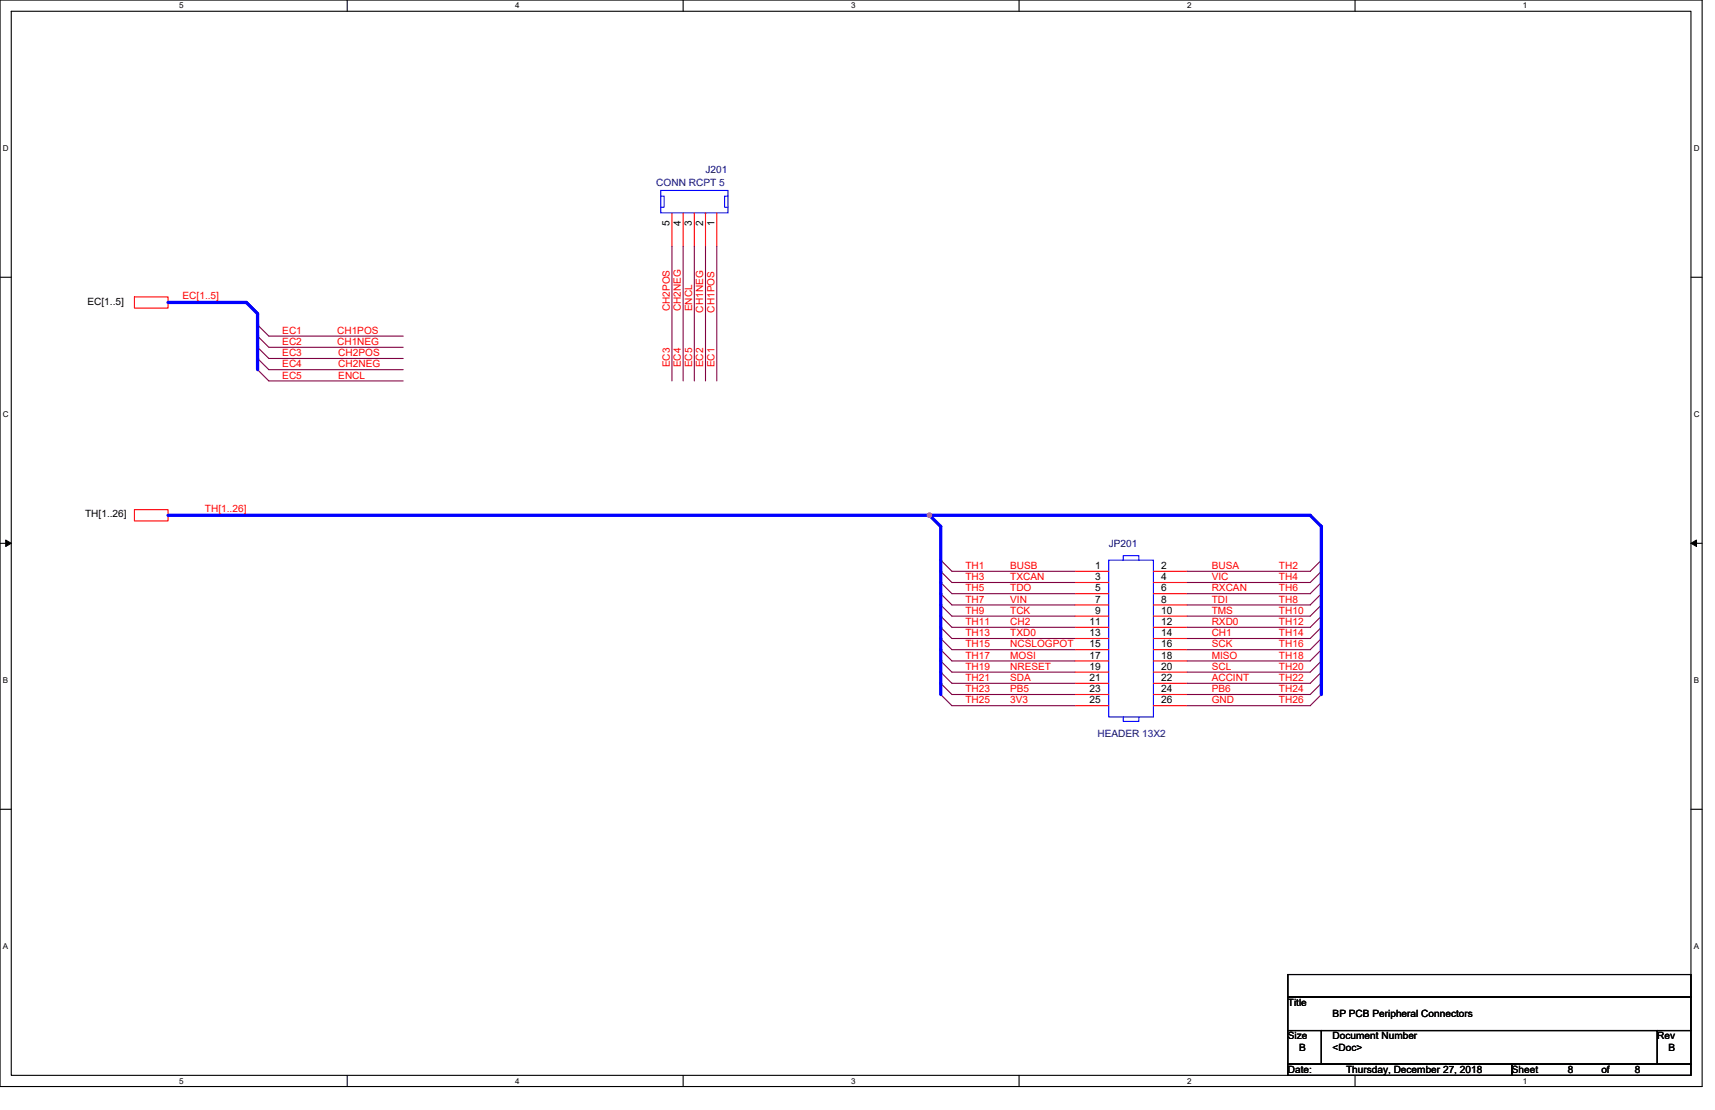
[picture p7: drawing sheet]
<svg xmlns="http://www.w3.org/2000/svg" width="432mm" height="279mm" viewBox="0 0 432 279" stroke-linecap="round" stroke-linejoin="round" font-family="sans-serif">
<path d="M0 0h428.6v273.5h-428.6zM2.8 2.8h422.9v267.9h-422.9z" fill="none" stroke="#000" stroke-width=".28"/>
<g fill="#fff">
<path d="M45.1 .3h1.1v2.3h-1.1z"/>
<path d="M45.1 271h1.1v2.2h-1.1z"/>
</g>
<path d="M87.4 0v2.8M87.4 270.7v2.8" fill="none" stroke="#000" stroke-width=".28"/>
<g fill="#fff">
<path d="M129.7 .3h1.1v2.3h-1.1z"/>
<path d="M129.7 271h1.1v2.2h-1.1z"/>
</g>
<path d="M172 0v2.8M172 270.7v2.8" fill="none" stroke="#000" stroke-width=".28"/>
<g fill="#fff">
<path d="M214.3 .3h1.1v2.3h-1.1z"/>
<path d="M214.3 271h1.1v2.2h-1.1z"/>
</g>
<path d="M256.6 0v2.8M256.6 270.7v2.8" fill="none" stroke="#000" stroke-width=".28"/>
<g fill="#fff">
<path d="M298.9 .3h1.1v2.3h-1.1z"/>
<path d="M298.9 271h1.1v2.2h-1.1z"/>
</g>
<path d="M341.2 0v2.8M341.2 270.7v2.8" fill="none" stroke="#000" stroke-width=".28"/>
<g fill="#fff">
<path d="M383.5 .3h1.1v2.3h-1.1z"/>
<path d="M383.5 271h1.1v2.2h-1.1z"/>
<path d="M.7 36.3h1.5v2.3h-1.5z"/>
<path d="M426.5 36.3h1.4v2.3h-1.4z"/>
<path d="M.7 103.3h1.5v2.2h-1.5z"/>
<path d="M426.5 103.3h1.4v2.2h-1.4z"/>
</g>
<path d="M0 69.8h2.8M425.7 69.8h2.9" fill="none" stroke="#000" stroke-width=".28"/>
<g fill="#fff">
<path d="M.7 170.2h1.4v2.3h-1.4z"/>
<path d="M426.5 170.2h1.3v2.3h-1.3z"/>
</g>
<path d="M0 136.8h2.8M425.7 136.8h2.9" fill="none" stroke="#000" stroke-width=".28"/>
<path d="M1.4 135.9l1.4 .9-1.4 .8zM425.7 136.8l1.4-.9v1.7z" fill="#000" stroke="#000" stroke-width=".25"/>
<g fill="#fff">
<path d="M.7 237.2h1.4v2.2h-1.4z"/>
<path d="M426.4 237.2h1.4v2.2h-1.4z"/>
</g>
<path d="M0 203.7h2.8M425.7 203.7h2.9M324.3 245.3h101.4v5.7h-101.4zM324.3 251h101.4v8.4h-101.4zM324.3 259.4h8.4v8.5h-8.4zM332.7 259.4h84.6v8.5h-84.6zM417.3 259.4h8.4v8.5h-8.4zM324.3 267.9h56.3v2.8h-56.3zM380.6 267.9h45.1v2.8h-45.1z" fill="none" stroke="#000" stroke-width=".28"/>
<g fill="none" stroke="#f00" stroke-width=".28">
<path d="M169.2 53.6v8.4M172 53.6v8.4M174.8 53.6v8.4M177.6 53.6v8.4M180.5 53.6v8.4M33.8 74.7h8.5v2.9h-8.5zM33.8 128.3h8.5v2.8h-8.5zM270.7 143.8h8.4M270.7 146.6h8.4M270.7 149.4h8.4M270.7 152.3h8.4M270.7 155.1h8.4"/>
<path d="M270.7 157.9h8.4M290.4 143.8h8.5M290.4 146.6h8.5M290.4 149.4h8.5M290.4 152.3h8.5M290.4 155.1h8.5M290.4 157.9h8.5M270.7 160.7h8.4M270.7 163.5h8.4M270.7 166.4h8.4M270.7 169.2h8.4M270.7 172h8.4"/>
<path d="M270.7 174.8h8.4M270.7 177.6h8.4M290.4 160.7h8.5M290.4 163.5h8.5M290.4 166.4h8.5M290.4 169.2h8.5M290.4 172h8.5M290.4 174.8h8.5M290.4 177.6h8.5"/>
</g>
<g fill="none" stroke="#800040" stroke-width=".28">
<path d="M169.2 62v33.9M172 62v33.9M174.8 62v33.9M177.6 62v33.9M180.5 62v33.9M64.9 81.8l2.8 2.8h33.8M64.9 84.6l2.8 2.8h33.8M64.9 87.4l2.8 2.8h33.8M64.9 90.2l2.8 2.8h33.8M64.9 93l2.8 2.9h33.8M236.9 141l2.8 2.8h31M236.9 143.8l2.8 2.8h31"/>
<path d="M236.9 146.6l2.8 2.8h31M236.9 149.4l2.8 2.9h31M236.9 152.3l2.8 2.8h31M236.9 155.1l2.8 2.8h31M236.9 157.9l2.8 2.8h31M332.7 141l-2.8 2.8h-31M332.7 143.8l-2.8 2.8h-31M332.7 146.6l-2.8 2.8h-31M332.7 149.4l-2.8 2.9h-31M332.7 152.3l-2.8 2.8h-31M332.7 155.1l-2.8 2.8h-31M332.7 157.9l-2.8 2.8h-31"/>
<path d="M236.9 160.7l2.8 2.8h31M236.9 163.5l2.8 2.9h31M236.9 166.4l2.8 2.8h31M236.9 169.2l2.8 2.8h31M236.9 172l2.8 2.8h31M236.9 174.8l2.8 2.8h31M332.7 160.7l-2.8 2.8h-31M332.7 163.5l-2.8 2.9h-31M332.7 166.4l-2.8 2.8h-31M332.7 169.2l-2.8 2.8h-31M332.7 172l-2.8 2.8h-31M332.7 174.8l-2.8 2.8h-31"/>
</g>
<path d="M166.4 47.9h16.9v5.7h-16.9zM166.4 49.4h.8v2.8h-.8M183.3 49.4h-.9v2.8h.9M279.1 141h11.3v39.5h-11.3zM282.8 141v-1.1h3.9v1.1M282.8 180.5v1.1h3.9v-1.1" fill="none" stroke="#00f" stroke-width=".28"/>
<path d="M42.3 76.1h19.7l2.9 2.9v14M42.3 129.7h191.7M234 129.7l2.9 2.8v42.3M234 129.7h95.9l2.8 2.8v42.3" fill="none" stroke="#00f" stroke-width=".83"/>
<circle cx="234" cy="129.7" r=".56" fill="#f0f" stroke="#f0f" stroke-width=".28"/>
<g font-size="2.5" fill="#000080">
<text x="165.2" y="46.8">CONN RCPT 5</text>
<text x="177.6" y="43.4">J201</text>
<text x="279.1" y="137.6">JP201</text>
<text x="276.3" y="185.5">HEADER 13X2</text>
</g>
<g font-size="2.5">
<text x="168.6" y="57" transform="rotate(-90 168.6 57)">5</text>
<text x="171.4" y="57" transform="rotate(-90 171.4 57)">4</text>
<text x="174.2" y="57" transform="rotate(-90 174.2 57)">3</text>
<text x="177" y="57" transform="rotate(-90 177 57)">2</text>
<text x="179.9" y="57" transform="rotate(-90 179.9 57)">1</text>
<text x="22" y="76.7">EC[1..5]</text>
<text x="21.4" y="130.3">TH[1..26]</text>
<text x="275.8" y="143.2">1</text>
<text x="292.4" y="143.2">2</text>
<text x="275.8" y="146">3</text>
<text x="275.8" y="148.8">5</text>
<text x="292.4" y="146">4</text>
<text x="292.4" y="148.8">6</text>
<text x="275.8" y="151.7">7</text>
<text x="275.8" y="154.5">9</text>
<text x="292.4" y="151.7">8</text>
<text x="292.4" y="154.5">10</text>
<text x="274.3" y="157.3">11</text>
<text x="274.3" y="160.1">13</text>
<text x="292.4" y="157.3">12</text>
<text x="292.4" y="160.1">14</text>
<text x="274.3" y="162.9">15</text>
<text x="274.3" y="165.8">17</text>
<text x="292.4" y="162.9">16</text>
<text x="292.4" y="165.8">18</text>
<text x="274.3" y="168.6">19</text>
<text x="274.3" y="171.4">21</text>
<text x="292.4" y="168.6">20</text>
<text x="292.4" y="171.4">22</text>
<text x="274.3" y="174.2">23</text>
<text x="274.3" y="177">25</text>
<text x="292.4" y="174.2">24</text>
<text x="292.4" y="177">26</text>
<text x="324.3" y="253.2">Title</text>
<text x="335.5" y="256">BP PCB Peripheral Connectors</text>
<text x="324.3" y="261.6">Size</text>
<text x="335.5" y="261.6">Document Number</text>
<text x="417.3" y="261.6">Rev</text>
<text x="327.1" y="264.5">B</text>
<text x="335.5" y="264.5">&lt;Doc&gt;</text>
<text x="420.1" y="264.5">B</text>
<text x="324.3" y="270.1">Date:</text>
<text x="338.9" y="270.1">Thursday, December 27, 2018</text>
<text x="380.6" y="270.1">Sheet</text>
<text x="394.7" y="270.1">8</text>
<text x="403.2" y="270.1">of</text>
<text x="411.6" y="270.1">8</text>
</g>
<g font-size="2.5" fill="#f00">
<text x="46" y="75.3">EC[1..5]</text>
<text x="168.6" y="78.4" transform="rotate(-90 168.6 78.4)">CH2POS</text>
<text x="171.4" y="78.4" transform="rotate(-90 171.4 78.4)">CH2NEG</text>
<text x="174.2" y="78.4" transform="rotate(-90 174.2 78.4)">ENCL</text>
<text x="177.1" y="78.7" transform="rotate(-90 177.1 78.7)">CH1NEG</text>
<text x="179.9" y="78.7" transform="rotate(-90 179.9 78.7)">CH1POS</text>
<text x="71.1" y="84">EC1</text>
<text x="71.1" y="86.8">EC2</text>
<text x="71.1" y="89.7">EC3</text>
<text x="84.9" y="84">CH1POS</text>
<text x="84.9" y="86.8">CH1NEG</text>
<text x="85.2" y="89.7">CH2POS</text>
<text x="71.1" y="92.5">EC4</text>
<text x="71.1" y="95.3">EC5</text>
<text x="85.2" y="92.5">CH2NEG</text>
<text x="85.2" y="95.3">ENCL</text>
<text x="168.6" y="92.5" transform="rotate(-90 168.6 92.5)">EC3</text>
<text x="171.4" y="92.5" transform="rotate(-90 171.4 92.5)">EC4</text>
<text x="174.2" y="92.5" transform="rotate(-90 174.2 92.5)">EC5</text>
<text x="177.1" y="92.5" transform="rotate(-90 177.1 92.5)">EC2</text>
<text x="179.9" y="92.5" transform="rotate(-90 179.9 92.5)">EC1</text>
<text x="51.6" y="128.9">TH[1..26]</text>
<text x="243.1" y="143.2">TH1</text>
<text x="254.3" y="143.2">BUSB</text>
<text x="305.1" y="143.2">BUSA</text>
<text x="322" y="143.2">TH2</text>
<text x="243.1" y="146">TH3</text>
<text x="243.1" y="148.9">TH5</text>
<text x="254.3" y="146">TXCAN</text>
<text x="254.3" y="148.9">TDO</text>
<text x="305.1" y="146">VIC</text>
<text x="305.1" y="148.9">RXCAN</text>
<text x="322" y="146">TH4</text>
<text x="322" y="148.9">TH6</text>
<text x="243.1" y="151.7">TH7</text>
<text x="243.1" y="154.5">TH9</text>
<text x="254.3" y="151.7">VIN</text>
<text x="254.3" y="154.5">TCK</text>
<text x="305.1" y="151.7">TDI</text>
<text x="305.1" y="154.5">TMS</text>
<text x="322" y="151.7">TH8</text>
<text x="322" y="154.5">TH10</text>
<text x="243.1" y="157.3">TH11</text>
<text x="243.1" y="160.1">TH13</text>
<text x="254.3" y="157.3">CH2</text>
<text x="254.3" y="160.1">TXD0</text>
<text x="305.1" y="157.3">RXD0</text>
<text x="305.1" y="160.1">CH1</text>
<text x="322" y="157.3">TH12</text>
<text x="322" y="160.1">TH14</text>
<text x="243.1" y="163">TH15</text>
<text x="243.1" y="165.8">TH17</text>
<text x="254.3" y="163">NCSLOGPOT</text>
<text x="254.3" y="165.8">MOSI</text>
<text x="305.1" y="163">SCK</text>
<text x="305.1" y="165.8">MISO</text>
<text x="322" y="163">TH16</text>
<text x="322" y="165.8">TH18</text>
<text x="243.1" y="168.6">TH19</text>
<text x="243.1" y="171.4">TH21</text>
<text x="254.3" y="168.6">NRESET</text>
<text x="254.3" y="171.4">SDA</text>
<text x="305.1" y="168.6">SCL</text>
<text x="305.1" y="171.4">ACCINT</text>
<text x="322" y="168.6">TH20</text>
<text x="322" y="171.4">TH22</text>
<text x="243.1" y="174.2">TH23</text>
<text x="243.1" y="177.1">TH25</text>
<text x="254.3" y="174.2">PB5</text>
<text x="254.3" y="177.1">3V3</text>
<text x="305.1" y="174.2">PB6</text>
<text x="305.1" y="177.1">GND</text>
<text x="322" y="174.2">TH24</text>
<text x="322" y="177.1">TH26</text>
</g>
<g font-size="2">
<text x="45.1" y="2.1">5</text>
<text x="129.7" y="2.1">4</text>
<text x="214.3" y="2.1">3</text>
<text x="298.9" y="2.1">2</text>
<text x="383.5" y="2.1">1</text>
<text x=".7" y="38.1">D</text>
<text x="426.5" y="38.1">D</text>
<text x=".7" y="105.1">C</text>
<text x="426.5" y="105.1">C</text>
<text x=".7" y="172">B</text>
<text x="426.5" y="172">B</text>
<text x=".7" y="239">A</text>
<text x="426.5" y="239">A</text>
<text x="45.1" y="272.8">5</text>
<text x="129.7" y="272.8">4</text>
<text x="214.3" y="272.8">3</text>
<text x="298.9" y="272.8">2</text>
<text x="383.5" y="272.8">1</text>
</g>
</svg>
